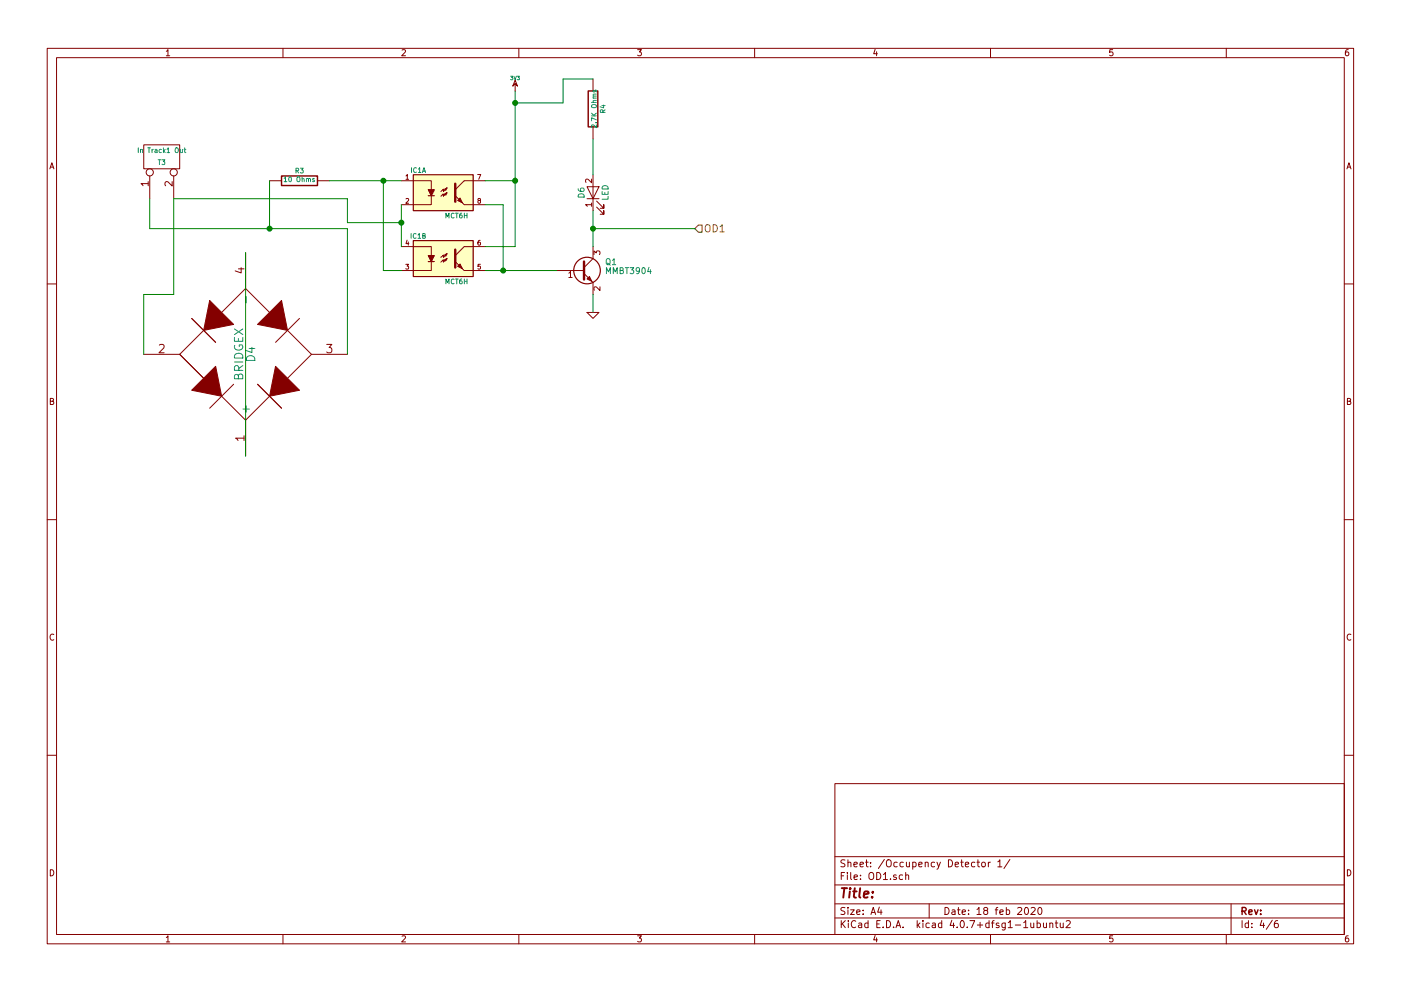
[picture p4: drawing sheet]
EESchema Schematic File Version 2
LIBS:power
LIBS:device
LIBS:transistors
LIBS:conn
LIBS:linear
LIBS:regul
LIBS:74xx
LIBS:cmos4000
LIBS:adc-dac
LIBS:memory
LIBS:xilinx
LIBS:microcontrollers
LIBS:dsp
LIBS:microchip
LIBS:analog_switches
LIBS:motorola
LIBS:texas
LIBS:intel
LIBS:audio
LIBS:interface
LIBS:digital-audio
LIBS:philips
LIBS:display
LIBS:cypress
LIBS:siliconi
LIBS:opto
LIBS:atmel
LIBS:contrib
LIBS:valves
LIBS:esp32_devboards
LIBS:smalljumper
LIBS:sn65hvd233-ht
LIBS:lm2574n-5
LIBS:MCP23xxx
LIBS:tbd62x83a
LIBS:tc442x
LIBS:mct6h
LIBS:bridge
LIBS:pca9685
LIBS:4814p-2
LIBS:ESP32-PWMHalfSidingSMD-cache
EELAYER 25 0
EELAYER END
$Descr A4 11693 8268
encoding utf-8
Sheet 4 6
Title ""
Date "18 feb 2020"
Rev ""
Comp ""
Comment1 ""
Comment2 ""
Comment3 ""
Comment4 ""
$EndDescr
$Comp
L CONN_2 T?
U 1 1
P 1350 1300
AR Path="/5C70A8FB/5CA369C3" Ref="T?"  Part="1" 
AR Path="/5C70AEE5/5CA369C3" Ref="T?"  Part="1" 
AR Path="/5C7DB984/5CA369C3" Ref="T?"  Part="1" 
AR Path="/5CA26382/5CA369C3" Ref="T3"  Part="1" 
F 0 "T3" V 1300 1300 40  0000 C CNN
F 1 "In Track1 Out" V 1400 1300 40  0000 C CNN
F 2 "Connectors:bornier2" H 1350 1300 60  0001 C CNN
F 3 "~" H 1350 1300 60  0000 C CNN
F 4 "490-TB007-508-02BE" H 1350 1300 60  0001 C CNN "Mouser Part Number"
	1    1350 1300
	0    -1   -1   0   
$EndComp
$Comp
L R-RESCUE-ESP32-PWMHalfSidingSMD R?
U 1 1
P 2500 1500
AR Path="/5C70A8FB/5C831701" Ref="R?"  Part="1" 
AR Path="/5C70AEE5/5C831701" Ref="R?"  Part="1" 
AR Path="/5C7DB984/5C831701" Ref="R?"  Part="1" 
AR Path="/5CA26382/5C831701" Ref="R3"  Part="1" 
F 0 "R3" V 2580 1500 40  0000 C CNN
F 1 "10 Ohms" V 2507 1501 40  0000 C CNN
F 2 "Resistors_SMD:R_0603" V 2430 1500 30  0001 C CNN
F 3 "~" H 2500 1500 30  0000 C CNN
F 4 "71-CRCW060310R0FKEAC" H 2500 1500 60  0001 C CNN "Mouser Part Number"
	1    2500 1500
	0    -1   -1   0   
$EndComp
$Comp
L MCT6H IC?
U 1 1
P 3700 1600
AR Path="/5C70A8FB/5C831704" Ref="IC?"  Part="1" 
AR Path="/5C70AEE5/5C831704" Ref="IC?"  Part="1" 
AR Path="/5C7DB984/5C831704" Ref="IC?"  Part="1" 
AR Path="/5CA26382/5C831704" Ref="IC1"  Part="1" 
F 0 "IC1" H 3490 1790 40  0000 C CNN
F 1 "MCT6H" H 3810 1410 40  0000 C CNN
F 2 "SMT8:SMT8" H 3540 1420 30  0001 C CIN
F 3 "~" H 3700 1600 60  0000 C CNN
F 4 "512-MCT6SD" H 3700 1600 60  0001 C CNN "Mouser Part Number"
	1    3700 1600
	1    0    0    -1  
$EndComp
$Comp
L MCT6H IC?
U 2 1
P 3700 2150
AR Path="/5C70A8FB/5C831706" Ref="IC?"  Part="2" 
AR Path="/5C70AEE5/5C831706" Ref="IC?"  Part="2" 
AR Path="/5C7DB984/5C831706" Ref="IC?"  Part="2" 
AR Path="/5CA26382/5C831706" Ref="IC1"  Part="2" 
F 0 "IC1" H 3490 2340 40  0000 C CNN
F 1 "MCT6H" H 3810 1960 40  0000 C CNN
F 2 "SMT8:SMT8" H 3540 1970 30  0001 C CIN
F 3 "~" H 3700 2150 60  0000 C CNN
F 4 "MCT6SD" H 3700 2150 60  0001 C CNN "Mouser Part Number"
	2    3700 2150
	1    0    0    -1  
$EndComp
$Comp
L R-RESCUE-ESP32-PWMHalfSidingSMD R?
U 1 1
P 4950 900
AR Path="/5C70A8FB/5C831709" Ref="R?"  Part="1" 
AR Path="/5C70AEE5/5C831709" Ref="R?"  Part="1" 
AR Path="/5C7DB984/5C831709" Ref="R?"  Part="1" 
AR Path="/5CA26382/5C831709" Ref="R4"  Part="1" 
F 0 "R4" V 5030 900 40  0000 C CNN
F 1 "2.7K Ohms" V 4957 901 40  0000 C CNN
F 2 "Resistors_SMD:R_0603" V 4880 900 30  0001 C CNN
F 3 "~" H 4950 900 30  0000 C CNN
F 4 "71-CRCW06032K70JNEAC" H 4950 900 60  0001 C CNN "Mouser Part Number"
	1    4950 900 
	1    0    0    -1  
$EndComp
Wire Wire Line
	2250 1900 2250 1500
Wire Wire Line
	1250 1900 2900 1900
Wire Wire Line
	1250 1900 1250 1650
$Comp
L BRIDGEX D?
U 1 1
P 2050 2950
AR Path="/5C70A8FB/5C8316FD" Ref="D?"  Part="1" 
AR Path="/5C70AEE5/5C8316FD" Ref="D?"  Part="1" 
AR Path="/5C7DB984/5C8316FD" Ref="D?"  Part="1" 
AR Path="/5CA26382/5C8316FD" Ref="D4"  Part="1" 
F 0 "D4" H 2050 3000 70  0000 C CNN
F 1 "BRIDGEX" H 2050 2900 70  0000 C CNN
F 2 "Z4DGP:Z4DGP" H 2050 2950 60  0001 C CNN
F 3 "~" H 2050 2950 60  0000 C CNN
F 4 "750-Z4DGP406L-HF " H 2050 2950 60  0001 C CNN "Mouser Part Number"
	1    2050 2950
	0    1    1    0   
$EndComp
Wire Wire Line
	2050 2100 2050 3800
Wire Wire Line
	1450 1650 2900 1650
Wire Wire Line
	3350 1700 3350 2050
Wire Wire Line
	2750 1500 3350 1500
Wire Wire Line
	3200 1500 3200 2250
Wire Wire Line
	3200 2250 3350 2250
Wire Wire Line
	4300 2050 4050 2050
Wire Wire Line
	4300 750  4300 2050
Wire Wire Line
	4050 1700 4200 1700
Wire Wire Line
	4050 2250 4650 2250
Connection ~ 3200 1500
Wire Wire Line
	3350 1850 2900 1850
Connection ~ 3350 1850
$Comp
L 3V3 #PWR015
U 1 1
P 4300 750
AR Path="/5C70A8FB/5C83170E" Ref="#PWR015"  Part="1" 
AR Path="/5C70AEE5/5C83170E" Ref="#PWR?"  Part="1" 
AR Path="/5C7DB984/5C83170E" Ref="#PWR014"  Part="1" 
AR Path="/5CA26382/5C83170E" Ref="#PWR018"  Part="1" 
F 0 "#PWR018" H 4300 710 30  0001 C CNN
F 1 "3V3" H 4300 860 30  0000 C CNN
F 2 "" H 4300 750 60  0000 C CNN
F 3 "" H 4300 750 60  0000 C CNN
	1    4300 750 
	1    0    0    -1  
$EndComp
$Comp
L GND-RESCUE-ESP32-PWMHalfSidingSMD #PWR016
U 1 1
P 4950 2600
AR Path="/5C70A8FB/5C831711" Ref="#PWR016"  Part="1" 
AR Path="/5C70AEE5/5C831711" Ref="#PWR?"  Part="1" 
AR Path="/5C7DB984/5C831711" Ref="#PWR015"  Part="1" 
AR Path="/5CA26382/5C831711" Ref="#PWR019"  Part="1" 
F 0 "#PWR019" H 4950 2600 30  0001 C CNN
F 1 "GND" H 4950 2530 30  0001 C CNN
F 2 "" H 4950 2600 60  0000 C CNN
F 3 "" H 4950 2600 60  0000 C CNN
	1    4950 2600
	1    0    0    -1  
$EndComp
Text HLabel 5800 1900 2    60   Input ~ 0
OD1
Wire Wire Line
	2900 1900 2900 2950
Connection ~ 2250 1900
Wire Wire Line
	2900 1850 2900 1650
Wire Wire Line
	1450 1650 1450 2450
Wire Wire Line
	1450 2450 1200 2450
Wire Wire Line
	1200 2450 1200 2950
$Comp
L MMBT3904 Q1
U 1 1
P 4850 2250
F 0 "Q1" H 5050 2325 50  0000 L CNN
F 1 "MMBT3904" H 5050 2250 50  0000 L CNN
F 2 "TO_SOT_Packages_SMD:SOT-23" H 5050 2175 50  0001 L CIN
F 3 "" H 4850 2250 50  0001 L CNN
F 4 "771-MMBT3904T/R" H 4850 2250 60  0001 C CNN "Mouser Part Number"
	1    4850 2250
	1    0    0    -1  
$EndComp
$Comp
L LED D6
U 1 1
P 4950 1600
F 0 "D6" H 4950 1700 50  0000 C CNN
F 1 "LED" H 4950 1500 50  0000 C CNN
F 2 "LEDs:LED_0603" H 4950 1600 50  0001 C CNN
F 3 "" H 4950 1600 50  0001 C CNN
F 4 "710-150060SS55040" H 4950 1600 60  0001 C CNN "Mouser Part Number"
	1    4950 1600
	0    -1   -1   0   
$EndComp
Wire Wire Line
	4050 1500 4300 1500
Connection ~ 4300 1500
Wire Wire Line
	4200 1700 4200 2250
Connection ~ 4200 2250
Wire Wire Line
	4950 2450 4950 2600
Wire Wire Line
	4950 1150 4950 1450
Wire Wire Line
	4950 650  4700 650 
Wire Wire Line
	4700 650  4700 850 
Wire Wire Line
	4700 850  4300 850 
Connection ~ 4300 850 
Wire Wire Line
	4950 2050 4950 1750
Wire Wire Line
	5800 1900 4950 1900
Connection ~ 4950 1900
$EndSCHEMATC
